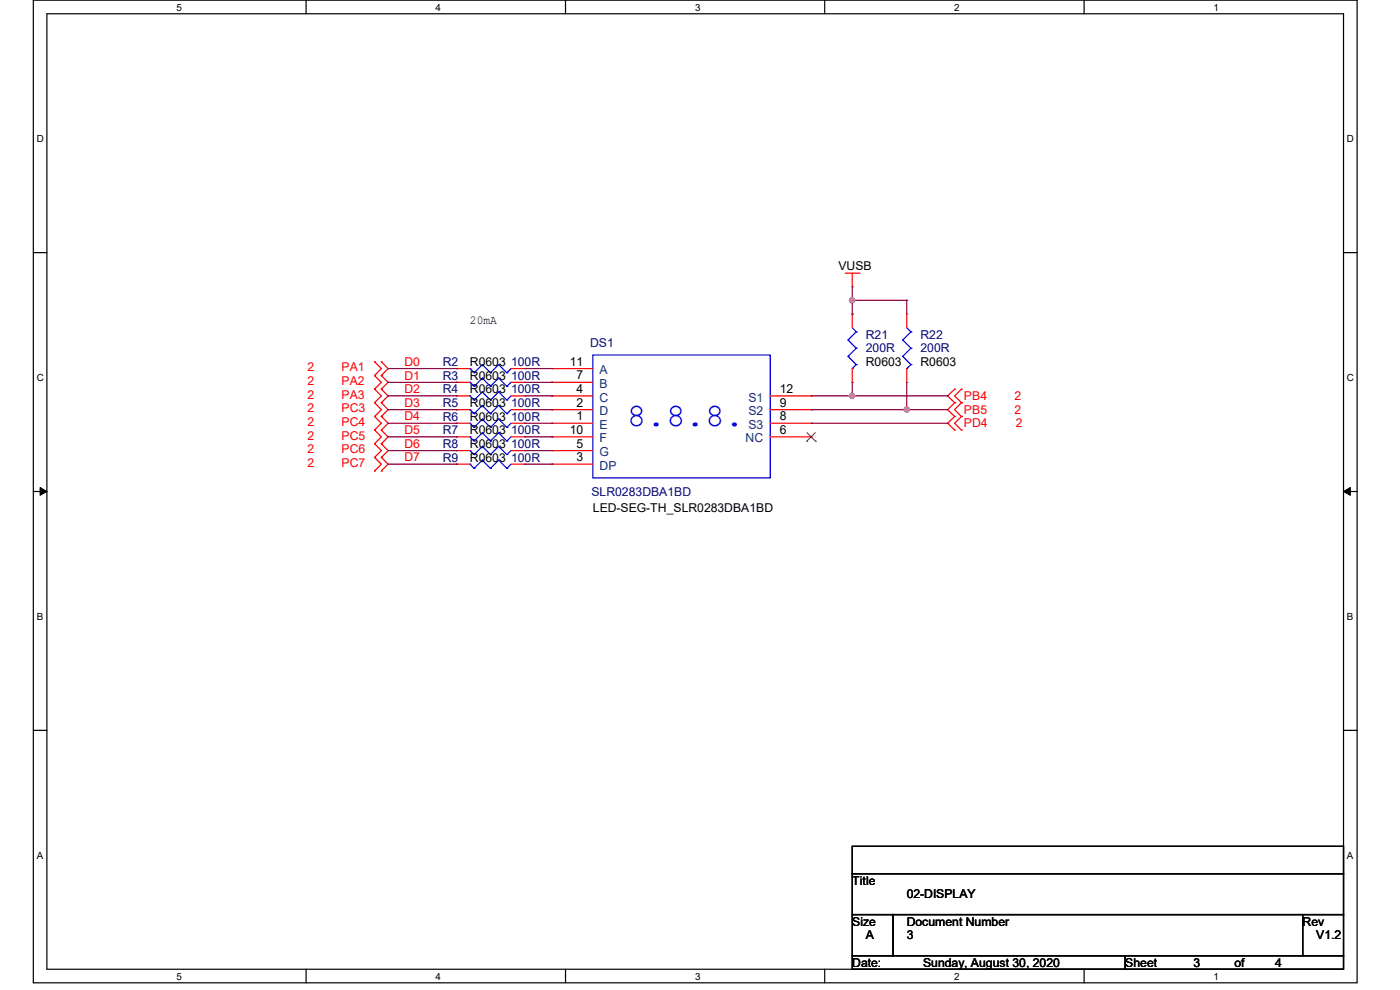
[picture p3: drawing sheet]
<svg xmlns="http://www.w3.org/2000/svg" width="297mm" height="210mm" viewBox="0 0 297 210" stroke-linecap="round" stroke-linejoin="round" font-family="sans-serif">
<path d="M7.1 0h280.8v208.5h-280.8zM9.9 2.9h275.1v202.7h-275.1z" fill="none" stroke="#000" stroke-width=".25"/>
<g fill="#fff">
<path d="M37.4 .3h1.2v2.4h-1.2z"/>
<path d="M37.4 205.9h1.2v2.3h-1.2z"/>
</g>
<path d="M64.9 0v2.9M64.9 205.6v2.9" fill="none" stroke="#000" stroke-width=".25"/>
<g fill="#fff">
<path d="M92.4 .3h1.2v2.4h-1.2z"/>
<path d="M92.4 205.9h1.2v2.3h-1.2z"/>
</g>
<path d="M120 0v2.9M120 205.6v2.9" fill="none" stroke="#000" stroke-width=".25"/>
<g fill="#fff">
<path d="M147.4 .3h1.2v2.4h-1.2z"/>
<path d="M147.4 205.9h1.2v2.3h-1.2z"/>
</g>
<path d="M175 0v2.9M175 205.6v2.9" fill="none" stroke="#000" stroke-width=".25"/>
<g fill="#fff">
<path d="M202.4 .3h1.2v2.4h-1.2z"/>
<path d="M202.4 205.9h1.2v2.3h-1.2z"/>
</g>
<path d="M230 0v2.9M230 205.6v2.9" fill="none" stroke="#000" stroke-width=".25"/>
<g fill="#fff">
<path d="M257.5 .3h1.1v2.4h-1.1z"/>
<path d="M257.5 205.9h1.1v2.3h-1.1z"/>
<path d="M7.8 28.2h1.5v2.4h-1.5z"/>
<path d="M285.7 28.2h1.5v2.4h-1.5z"/>
<path d="M7.8 78.9h1.5v2.3h-1.5z"/>
<path d="M285.7 78.9h1.5v2.3h-1.5z"/>
</g>
<path d="M7.1 53.6h2.8M285 53.6h2.9" fill="none" stroke="#000" stroke-width=".25"/>
<g fill="#fff">
<path d="M7.8 129.6h1.3v2.3h-1.3z"/>
<path d="M285.7 129.6h1.4v2.3h-1.4z"/>
</g>
<path d="M7.1 104.3h2.8M285 104.3h2.9" fill="none" stroke="#000" stroke-width=".25"/>
<path d="M8.5 103.4l1.4 .9-1.4 .8zM285 104.3l1.5-.9v1.7z" fill="#000" stroke="#000" stroke-width=".21"/>
<g fill="#fff">
<path d="M7.8 180.3h1.3v2.3h-1.3z"/>
<path d="M285.7 180.3h1.4v2.3h-1.4z"/>
</g>
<path d="M7.1 154.9h2.8M285 154.9h2.9M180.8 179.5h104.2v5.8h-104.2zM180.8 185.3h104.2v8.7h-104.2zM180.8 194h8.7v8.7h-8.7zM189.5 194h86.9v8.7h-86.9zM276.4 194h8.6v8.7h-8.6zM180.8 202.7h57.9v2.9h-57.9zM238.7 202.7h46.3v2.9h-46.3z" fill="none" stroke="#000" stroke-width=".25"/>
<g fill="none" stroke="#f00" stroke-width=".25">
<path d="M179.3 58h2.9M180.8 58v2.8M182.2 58h.1M79.5 76.8h.1M79.5 79.7h.1M79.5 76.8l1.4 1.4-1.4 1.5M79.5 79.7l1.4 1.4-1.4 1.4M80.9 79.7h.1M80.9 76.8h.1M80.9 76.8l1.4 1.4-1.4 1.5M80.9 79.7l1.4 1.4-1.4 1.4M96.8 78.2h.1"/>
<path d="M96.8 78.2h2.9M108.4 78.2h2.9M111.3 78.2h.1M117.1 78.2h.1M117.1 78.2h8.7M180.8 60.8h.1M180.8 66.6h.1M180.8 66.6v2.9M180.8 78.2v2.9M192.4 66.6h.1M192.4 66.6v2.9M192.4 78.2v2.9"/>
<path d="M79.5 82.5h.1M79.5 85.4h.1M79.5 88.3h.1M79.5 91.2h.1M79.5 94.1h.1M79.5 97h.1M79.5 99.9h.1M79.5 82.5l1.4 1.5-1.4 1.4M79.5 85.4l1.4 1.5-1.4 1.4M79.5 88.3l1.4 1.5-1.4 1.4M79.5 91.2l1.4 1.5-1.4 1.4M79.5 94.1l1.4 1.5-1.4 1.4"/>
<path d="M79.5 97l1.4 1.5-1.4 1.4M80.9 82.5h.1M80.9 85.4h.1M80.9 88.3h.1M80.9 91.2h.1M80.9 94.1h.1M80.9 97h.1M80.9 99.9h.1M80.9 82.5l1.4 1.5-1.4 1.4M80.9 85.4l1.4 1.5-1.4 1.4M80.9 88.3l1.4 1.5-1.4 1.4M80.9 91.2l1.4 1.5-1.4 1.4"/>
<path d="M80.9 94.1l1.4 1.5-1.4 1.4M80.9 97l1.4 1.5-1.4 1.4M96.8 84h.1M96.8 89.8h.1M96.8 95.6h.1M96.8 86.9h.1M96.8 81.1h.1M96.8 92.7h.1M96.8 98.5h.1M96.8 84h2.9M96.8 89.8h2.9M96.8 95.6h2.9"/>
<path d="M96.8 86.9h2.9M96.8 81.1h2.9M96.8 98.5h2.9M96.8 92.7h2.9M108.4 84h2.9M108.4 89.8h2.9M108.4 95.6h2.9M108.4 86.9h2.9M108.4 81.1h2.9M108.4 98.5h2.9M108.4 92.7h2.9M111.3 84h.1"/>
<path d="M111.3 89.8h.1M111.3 95.6h.1M111.3 86.9h.1M111.3 81.1h.1M111.3 92.7h.1M111.3 98.5h.1M117.1 89.8h.1M117.1 86.9h.1M117.1 98.5h.1M117.1 84h.1M117.1 95.6h.1M117.1 81.1h.1"/>
<path d="M117.1 92.7h.1M117.1 84h8.7M117.1 89.8h8.7M117.1 95.6h8.7M117.1 86.9h8.7M117.1 81.1h8.7M117.1 98.5h8.7M117.1 92.7h8.7M163.4 84h8.7M163.4 89.8h8.7M163.4 86.9h8.7M163.4 92.7h8.7"/>
<path d="M172.1 92.7h.1M172.1 89.8h.1M172.1 86.9h.1M172.1 84h.1M180.8 81.1h.1M192.4 81.1h.1M202.5 82.5h.1M202.5 85.4h.1M202.5 88.3h.1M202.5 91.2h.1M202.5 82.5l-1.5 1.5 1.5 1.4M202.5 85.4l-1.5 1.5 1.5 1.4"/>
<path d="M202.5 88.3l-1.5 1.5 1.5 1.4M204 85.4h.1M204 82.5h.1M204 88.3h.1M204 91.2h.1M204 82.5l-1.5 1.5 1.5 1.4M204 85.4l-1.5 1.5 1.5 1.4M204 88.3l-1.5 1.5 1.5 1.4"/>
</g>
<g fill="none" stroke="#00f" stroke-width=".25">
<path d="M99.7 78.2h.1M99.7 78.2l.9 .9M100.6 79.1h.1M102.3 77.3h.1M102.3 77.3l1.8 1.8M102.3 77.3l-1.7 1.8M104.1 79.1h.1M105.8 77.3h.1M105.8 77.3l1.7 1.8M105.8 77.3l-1.7 1.8M107.5 79.1h.1M108.4 78.2l-.9 .9"/>
<path d="M125.8 75.3h37.6v26.1h-37.6zM179.9 72.1h.1M179.9 75.6h.1M179.9 72.1l1.8 1.8M179.9 75.6l1.8 1.7M180.8 78.2h.1M180.8 69.5l.9 .9M181.7 70.4h.1M181.7 73.9h.1M181.7 77.3h.1M181.7 70.4l-1.8 1.7M181.7 73.9l-1.8 1.7"/>
<path d="M181.7 77.3l-.9 .9M191.5 72.1h.1M191.5 75.6h.1M191.5 72.1l1.8 1.8M191.5 75.6l1.8 1.7M192.4 78.2h.1M192.4 69.5l.9 .9M193.3 70.4h.1M193.3 73.9h.1M193.3 77.3h.1M193.3 70.4l-1.8 1.7M193.3 73.9l-1.8 1.7"/>
<path d="M193.3 77.3l-.9 .9M99.7 84h.1M99.7 89.8h.1M99.7 95.6h.1M99.7 86.9h.1M99.7 81.1h.1M99.7 92.7h.1M99.7 98.5h.1M99.7 84l.9 .9M99.7 89.8l.9 .9M99.7 95.6l.9 .8M99.7 86.9l.9 .9"/>
<path d="M99.7 81.1l.9 .9M99.7 92.7l.9 .9M99.7 98.5l.9 .9M100.6 84.9h.1M100.6 90.7h.1M100.6 96.4h.1M100.6 87.8h.1M100.6 82h.1M100.6 93.6h.1M100.6 99.4h.1M102.3 83.1h.1M102.3 88.9h.1"/>
<path d="M102.3 94.7h.1M102.3 86h.1M102.3 80.2h.1M102.3 91.8h.1M102.3 97.6h.1M102.3 83.1l1.8 1.8M102.3 83.1l-1.7 1.8M102.3 88.9l1.8 1.8M102.3 88.9l-1.7 1.8M102.3 94.7l1.8 1.7M102.3 94.7l-1.7 1.7M102.3 86l1.8 1.8"/>
<path d="M102.3 86l-1.7 1.8M102.3 80.2l1.8 1.8M102.3 80.2l-1.7 1.8M102.3 91.8l1.8 1.8M102.3 91.8l-1.7 1.8M102.3 97.6l1.8 1.8M102.3 97.6l-1.7 1.8M104.1 84.9h.1M104.1 90.7h.1M104.1 96.4h.1M104.1 87.8h.1M104.1 82h.1"/>
<path d="M104.1 93.6h.1M104.1 99.4h.1M105.8 83.1h.1M105.8 88.9h.1M105.8 94.7h.1M105.8 86h.1M105.8 80.2h.1M105.8 91.8h.1M105.8 97.6h.1M105.8 83.1l1.7 1.8M105.8 83.1l-1.7 1.8M105.8 88.9l1.7 1.8"/>
<path d="M105.8 88.9l-1.7 1.8M105.8 94.7l1.7 1.7M105.8 94.7l-1.7 1.7M105.8 86l1.7 1.8M105.8 86l-1.7 1.8M105.8 80.2l1.7 1.8M105.8 80.2l-1.7 1.8M105.8 91.8l1.7 1.8M105.8 91.8l-1.7 1.8M105.8 97.6l1.7 1.8M105.8 97.6l-1.7 1.8M107.5 84.9h.1"/>
<path d="M107.5 90.7h.1M107.5 96.4h.1M107.5 87.8h.1M107.5 82h.1M107.5 93.6h.1M107.5 99.4h.1M108.4 84l-.9 .9M108.4 89.8l-.9 .9M108.4 95.6l-.9 .8M108.4 86.9l-.9 .9M108.4 81.1l-.9 .9M108.4 92.7l-.9 .9"/>
<path d="M108.4 98.5l-.9 .9"/>
</g>
<path d="M171.2 93.6h.1M171.2 91.8l1.8 1.8M173 91.8l-1.8 1.8M173 93.6h.1" fill="none" stroke="#804000" stroke-width=".21"/>
<g fill="none" stroke="#800040" stroke-width=".25">
<path d="M82.3 78.2h14.5M96.8 78.2h.1M111.3 78.2h5.8M117.1 78.2h.1M180.8 63.7h.1M180.8 66.6h.1M180.8 60.8v5.8M180.8 63.7h11.6M192.4 63.7h.1M192.4 63.7v2.9M82.3 81.1h14.5M82.3 84h14.5"/>
<path d="M82.3 86.9h14.5M82.3 89.8h14.5M82.3 92.7h14.5M82.3 95.6h14.5M82.3 98.5h14.5M96.8 81.1h.1M96.8 84h.1M96.8 86.9h.1M96.8 89.8h.1M96.8 92.7h.1M96.8 95.6h.1M96.8 98.5h.1"/>
<path d="M111.3 81.1h5.8M111.3 84h5.8M111.3 86.9h5.8M111.3 89.8h5.8M111.3 92.7h5.8M111.3 95.6h5.8M111.3 98.5h5.8M117.1 81.1h.1M117.1 84h.1M117.1 86.9h.1M117.1 89.8h.1M117.1 92.7h.1"/>
<path d="M117.1 95.6h.1M117.1 98.5h.1M172.1 86.9h.1M172.1 84h28.9M172.1 86.9h28.9M172.1 89.8h28.9M180.8 84h.1M180.8 81.1v2.9M192.4 86.9h.1M192.4 81.1v5.8M201 89.8h.1M201 84h.1"/>
</g>
<g fill="#f0f" stroke="#f0f" stroke-width=".25">
<circle cx="192.4" cy="86.9" r=".55"/>
<circle cx="180.8" cy="84" r=".55"/>
<circle cx="180.8" cy="63.7" r=".55"/>
</g>
<text font-size="6.9" fill="#00f" x="133" y="90.4">8.8.8.</text>
<g font-size="2.6">
<text x="177.9" y="57.4">VUSB</text>
<text x="99.7" y="68.7">20mA</text>
<text x="99.7" y="77.6">R0603</text>
<text x="120.9" y="77.6">11</text>
<text x="183.7" y="77.6">R0603</text>
<text x="195.3" y="77.6">R0603</text>
<text x="99.7" y="83.4">R0603</text>
<text x="99.7" y="80.5">R0603</text>
<text x="122.3" y="83.4">4</text>
<text x="122.3" y="80.5">7</text>
<text x="165.4" y="83.4">12</text>
<text x="99.7" y="89.2">R0603</text>
<text x="99.7" y="86.3">R0603</text>
<text x="122.3" y="89.2">1</text>
<text x="122.3" y="86.3">2</text>
<text x="165.4" y="89.2">8</text>
<text x="165.4" y="86.3">9</text>
<text x="99.7" y="95">R0603</text>
<text x="99.7" y="92.1">R0603</text>
<text x="120.9" y="92">10</text>
<text x="122.3" y="95">5</text>
<text x="165.4" y="92">6</text>
<text x="99.7" y="97.9">R0603</text>
<text x="122.3" y="97.8">3</text>
<text x="125.8" y="108.6">LED-SEG-TH_SLR0283DBA1BD</text>
<text x="180.8" y="187.7">Title</text>
<text x="192.4" y="190.6">02-DISPLAY</text>
<text x="180.8" y="196.3">Size</text>
<text x="192.4" y="196.3">Document Number</text>
<text x="276.4" y="196.3">Rev</text>
<text x="183.7" y="199.3">A</text>
<text x="192.4" y="199.3">3</text>
<text x="279.2" y="199.3">V1.2</text>
<text x="180.8" y="205.1">Date:</text>
<text x="195.8" y="205.1">Sunday, August 30, 2020</text>
<text x="238.7" y="205.1">Sheet</text>
<text x="253.2" y="205.1">3</text>
<text x="261.9" y="205.1">of</text>
<text x="270.5" y="205.1">4</text>
</g>
<g font-size="2.6" fill="#000080">
<text x="183.7" y="71.8">R21</text>
<text x="195.3" y="71.8">R22</text>
<text x="93.9" y="77.6">R2</text>
<text x="108.4" y="77.6">100R</text>
<text x="125.2" y="73.6">DS1</text>
<text x="183.7" y="74.8">200R</text>
<text x="195.3" y="74.8">200R</text>
<text x="93.9" y="83.4">R4</text>
<text x="93.9" y="80.5">R3</text>
<text x="108.4" y="83.4">100R</text>
<text x="108.4" y="80.5">100R</text>
<text x="93.9" y="89.2">R6</text>
<text x="93.9" y="86.3">R5</text>
<text x="108.4" y="89.2">100R</text>
<text x="108.4" y="86.3">100R</text>
<text x="93.9" y="95">R8</text>
<text x="93.9" y="92.1">R7</text>
<text x="108.4" y="95">100R</text>
<text x="108.4" y="92.1">100R</text>
<text x="93.9" y="97.9">R9</text>
<text x="108.4" y="97.9">100R</text>
<text x="125.5" y="105.2">SLR0283DBA1BD</text>
</g>
<g font-size="2.6" fill="#f00">
<text x="85.8" y="77.6">D0</text>
<text x="65.2" y="78.8">2</text>
<text x="65.2" y="81.7">2</text>
<text x="72.5" y="78.8">PA1</text>
<text x="72.5" y="81.7">PA2</text>
<text x="85.8" y="80.5">D1</text>
<text x="85.8" y="83.4">D2</text>
<text x="65.2" y="84.6">2</text>
<text x="65.2" y="87.5">2</text>
<text x="72.5" y="84.6">PA3</text>
<text x="72.5" y="87.5">PC3</text>
<text x="85.8" y="86.3">D3</text>
<text x="85.8" y="89.2">D4</text>
<text x="204.5" y="84.9">PB4</text>
<text x="204.5" y="87.8">PB5</text>
<text x="215.3" y="84.9">2</text>
<text x="215.3" y="87.8">2</text>
<text x="65.2" y="90.4">2</text>
<text x="65.2" y="93.3">2</text>
<text x="72.5" y="90.4">PC4</text>
<text x="72.5" y="93.3">PC5</text>
<text x="85.8" y="92.1">D5</text>
<text x="85.8" y="95">D6</text>
<text x="204.5" y="90.7">PD4</text>
<text x="215.5" y="90.7">2</text>
<text x="65.2" y="96.2">2</text>
<text x="65.2" y="99.1">2</text>
<text x="72.5" y="96.2">PC6</text>
<text x="72.5" y="99.1">PC7</text>
<text x="85.8" y="97.9">D7</text>
</g>
<g font-size="2.6" fill="#004080">
<text x="127.2" y="82.3">B</text>
<text x="127.2" y="79.4">A</text>
<text x="127.2" y="88.1">D</text>
<text x="127.2" y="85.2">C</text>
<text x="158.8" y="88.1">S2</text>
<text x="158.8" y="85.2">S1</text>
<text x="127.2" y="91">E</text>
<text x="127.2" y="93.9">F</text>
<text x="158.2" y="93.9">NC</text>
<text x="158.8" y="91">S3</text>
<text x="127.2" y="99.7">DP</text>
<text x="127.2" y="96.8">G</text>
</g>
<g font-size="2.1">
<text x="37.4" y="2.2">5</text>
<text x="92.4" y="2.2">4</text>
<text x="147.4" y="2.2">3</text>
<text x="202.4" y="2.2">2</text>
<text x="257.5" y="2.2">1</text>
<text x="7.8" y="30.1">D</text>
<text x="285.8" y="30.1">D</text>
<text x="7.8" y="80.8">C</text>
<text x="285.8" y="80.8">C</text>
<text x="7.8" y="131.5">B</text>
<text x="285.8" y="131.5">B</text>
<text x="7.8" y="182.2">A</text>
<text x="285.8" y="182.2">A</text>
<text x="37.4" y="207.8">5</text>
<text x="92.4" y="207.8">4</text>
<text x="147.4" y="207.8">3</text>
<text x="202.4" y="207.8">2</text>
<text x="257.5" y="207.8">1</text>
</g>
</svg>
